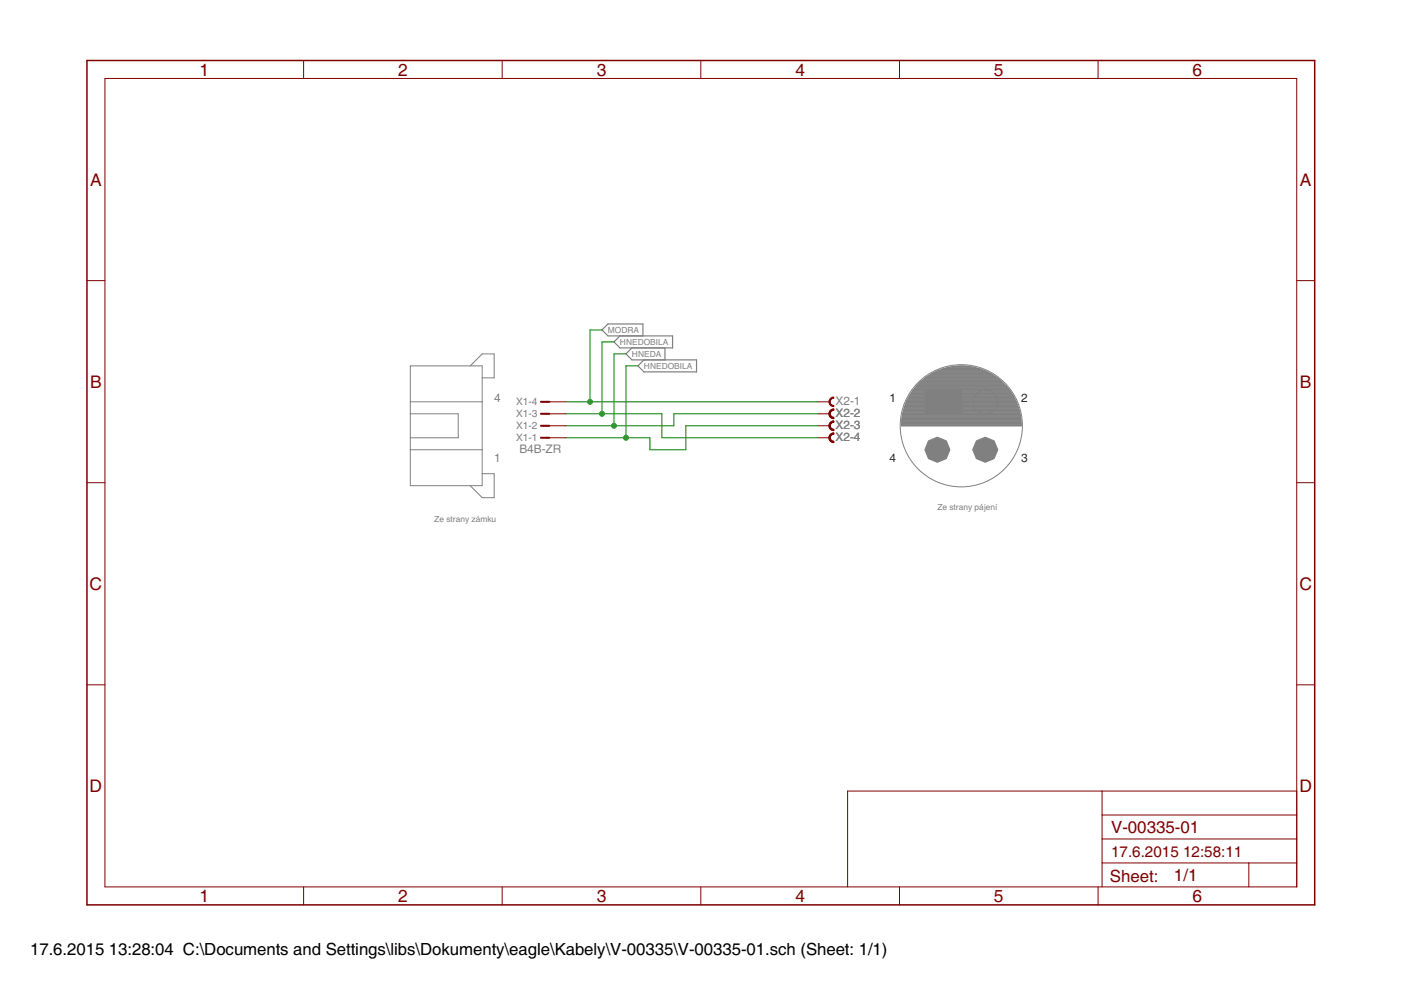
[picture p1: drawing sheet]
<svg xmlns="http://www.w3.org/2000/svg" width="297mm" height="210mm" viewBox="0 0 297 210" stroke-linecap="round" stroke-linejoin="round" font-family="sans-serif">
<g fill="none" stroke="#808000" stroke-width=".21">
<circle cx="198.7" cy="85.2" r="2.54"/>
<circle cx="208.9" cy="85.2" r="2.54"/>
</g>
<g fill="none" stroke="#808080" stroke-width=".21">
<path d="M87 77.6h15.2v25.4h-15.2zM99.7 77.6l2.5-2.6h2.6v5.1h-2.6M196.5 79.9h14.7M196.7 79.8h14.3M196.8 79.7h14M197 79.6h13.6M197.2 79.4h13.2M197.4 79.3h12.8M197.6 79.2h12.4M197.9 79.1h11.9M198.1 79h11.4M198.4 78.8h10.9"/>
<path d="M198.6 78.7h10.5M198.9 78.6h9.9M199.2 78.5h9.2M199.5 78.4h8.7M199.8 78.2h8M200.2 78.1h7.2M200.7 78h6.3M201.1 77.9h5.4M201.8 77.7h4M202.9 77.6h1.9M87 85.2h15.2M87 95.4h15.2"/>
<path d="M87 87.7h10.2v5.1h-10.2M191.1 90.2h25.4M191.1 90.1h25.4M191.1 89.9h25.4M191.2 89.8h25.3M191.2 89.7h25.3M191.2 89.6h25.3M191.2 89.5h25.3M191.2 89.3h25.3M191.2 89.2h25.3M191.2 89l-.1 1.3h25.4v-1.3M191.2 89.1h25.3"/>
<path d="M191.2 89h25.3M191.2 88.9h25.2M191.2 88.7h25.2M191.2 88.6h25.2M191.3 88.5h25.1M191.3 88.4h25.1M191.3 88.2h25M191.3 88.1h25M191.3 88h25M191.4 87.9h24.9M191.4 87.8h24.9M191.4 87.7l-.2 1.3"/>
<path d="M191.4 87.7h24.8M191.4 87.5h24.8M191.5 87.4h24.7M191.5 87.3h24.7M191.5 87.2h24.6M191.6 87h24.5M191.6 86.9h24.4M191.6 86.8h24.4M191.7 86.7h24.3M191.7 86.6h24.3M191.7 86.4h24.2M191.8 86.3h24.1"/>
<path d="M191.8 86.2h24M191.9 86.1h23.9M191.9 86h23.9M191.9 85.8h23.8M192 85.7h23.6M192 85.6h23.6M192.1 85.5h23.5M192.1 85.3h23.4M192.2 85.2h23.3M192.2 85.1h23.2M192.3 85h23M192.3 84.9h23"/>
<path d="M192.4 84.8h22.8M192.5 84.6h22.7M192.5 84.5h22.6M192.6 84.4h22.5M192.7 84.3h22.3M192.7 84.1h22.2M192.8 84h22.1M192.8 83.9l-.6 1.2-.8 2.6M192.8 83.9h22M192.9 83.8h21.8M193 83.7h21.7M193.1 83.5h21.5"/>
<path d="M193.2 83.4h21.3M193.2 83.3h21.2M193.3 83.2h21M193.4 83.1h20.8M193.5 82.9h20.7M193.5 82.8a12.7 12.7 0 0 1 20.6 0M193.5 82.8l-.7 1.1M193.5 82.8h20.6M193.7 82.7h20.3M193.7 82.6h20.2M193.8 82.5h20M193.9 82.3h19.8"/>
<path d="M194 82.2h19.6M194.1 82.1h19.4M194.2 82h19.2M194.3 81.9h19M194.4 81.7h18.8M194.6 81.6h18.5M194.7 81.5h18.3M194.8 81.4h18.1M194.9 81.3h17.8M195 81.1h17.6M195.2 81h17.3M195.3 80.9h17.1"/>
<path d="M195.4 80.8h16.8M195.6 80.6h16.5M195.7 80.5h16.2M195.9 80.4h15.9M196 80.3h15.6M196.2 80.2h15.3M196.3 80.1h15M214.1 82.8l1.3 2.3M215.4 85.1l.8 2.6M216.2 87.7l.3 1.3M102.2 100.4h2.6v5.1h-2.6l-2.5-2.5"/>
<circle cx="203.8" cy="90.3" r="13"/>
</g>
<g fill="#808080" stroke="#808080" stroke-width=".21">
<circle cx="198.8" cy="95.4" r="2.67"/>
<circle cx="208.9" cy="95.4" r="2.67"/>
</g>
<path d="M196.2 82.7h7.6v5h-7.6z" fill="#808080" stroke="#808080" stroke-width=".21"/>
<path d="M131.4 71.2l-1.2 1.3 1.2 1.3h11.2v-2.6h-13.7l-1.3-1.2 1.3-1.3h7.4v2.5M134 73.8l-1.3 1.2 1.3 1.3h13.7v2.5h-11.2l-1.2-1.2 1.2-1.3M141 73.8v2.5" fill="none" stroke="#808080" stroke-width=".25"/>
<path d="M114.7 92.8h1.8M114.7 90.3h1.8M114.7 87.7h1.8M114.7 85.2h1.8" fill="none" stroke="#800000" stroke-width=".42"/>
<g fill="none" stroke="#800000" stroke-width=".21">
<path d="M22.2 16.6h252.7v171.4h-252.7zM64.4 12.8v3.8M106.5 12.8v3.8M148.6 12.8v3.8M190.7 12.8v3.8M232.8 12.8v3.8M18.4 59.5h3.8M274.9 59.5h3.8M114.9 92.8h5.1M114.9 90.3h5.1M114.9 87.7h5.1M114.9 85.2h5.1"/>
<path d="M173.4 92.8h2.5M173.4 90.3h2.5M173.4 87.7h2.5M173.4 85.2h2.5M18.4 102.3h3.8M274.9 102.3h3.8M18.4 145.2h3.8M274.9 145.2h3.8M233.7 167.7v20.3M233.7 177.9h41.2M233.7 172.8h41.2M274.9 167.7h-95.2v20.3"/>
<path d="M64.4 188v3.9M106.5 188v3.9M148.6 188v3.9M190.7 188v3.9M232.8 188v3.9M233.7 183h41.2M264.8 183v5"/>
</g>
<g fill="#800000" stroke="#800000" stroke-width=".21">
<path d="M176.1 84.4l.5-.2h.2v.2a.76 .76 0 0 0-.8 .8 .76 .76 0 0 0 .8 .8v.2a1.01 1.01 0 0 1-1-.6 1.01 1.01 0 0 1 .3-1.2z" fill-rule="evenodd"/>
<path d="M176.1 87l.5-.3h.2v.3a.76 .76 0 0 0-.8 .7 .76 .76 0 0 0 .8 .8v.3a1.01 1.01 0 0 1-1-.7 1.01 1.01 0 0 1 .3-1.1z" fill-rule="evenodd"/>
<path d="M176.1 87l.5-.3h.2v.3a.76 .76 0 0 0-.8 .7 .76 .76 0 0 0 .8 .8v.3a1.01 1.01 0 0 1-1-.7 1.01 1.01 0 0 1 .3-1.1z" fill-rule="evenodd"/>
<path d="M176.1 89.5l.5-.2h.2v.2a.76 .76 0 0 0-.8 .8 .76 .76 0 0 0 .8 .7v.3a1.01 1.01 0 0 1-1-.7 1.01 1.01 0 0 1 .3-1.1z" fill-rule="evenodd"/>
<path d="M176.1 89.5l.5-.2h.2v.2a.76 .76 0 0 0-.8 .8 .76 .76 0 0 0 .8 .7v.3a1.01 1.01 0 0 1-1-.7 1.01 1.01 0 0 1 .3-1.1z" fill-rule="evenodd"/>
<path d="M176.1 92.1l.5-.3h.2v.3a.76 .76 0 0 0-.8 .7 .76 .76 0 0 0 .8 .8v.2a1.01 1.01 0 0 1-1-.6 1.01 1.01 0 0 1 .3-1.1z" fill-rule="evenodd"/>
<path d="M176.1 92.1l.5-.3h.2v.3a.76 .76 0 0 0-.8 .7 .76 .76 0 0 0 .8 .8v.2a1.01 1.01 0 0 1-1-.6 1.01 1.01 0 0 1 .3-1.1z" fill-rule="evenodd"/>
</g>
<path d="M18.4 12.8h260.3v179.1h-260.3z" fill="none" stroke="#800000" stroke-width=".32"/>
<path d="M127.6 70h-2.5v15.2M130.2 72.5h-2.6v15.2M132.7 75h-2.5v15.3M135.3 77.6h-2.6v15.2M120 85.2h53.4M120 87.7h20.3v5.1h33.1M173.4 87.7h-30.5v2.6h-22.9M173.4 90.3h-28v5.1h-7.6v-2.6h-17.8" fill="none" stroke="#008000" stroke-width=".21"/>
<g fill="#008000" stroke="#008000" stroke-width=".21">
<circle cx="125.1" cy="85.2" r=".51"/>
<circle cx="127.6" cy="87.7" r=".51"/>
<circle cx="132.7" cy="92.8" r=".51"/>
<circle cx="130.2" cy="90.3" r=".51"/>
</g>
<g font-size="4.3" fill="#800000">
<text x="42.3" y="16">1</text>
<text x="84.4" y="16">2</text>
<text x="126.5" y="16">3</text>
<text x="168.6" y="16">4</text>
<text x="210.7" y="16">5</text>
<text x="252.9" y="16">6</text>
<text x="19.1" y="39.4">A</text>
<text x="275.6" y="39.4">A</text>
<text x="19.1" y="82.2">B</text>
<text x="275.6" y="82.2">B</text>
<text x="19" y="125.1">C</text>
<text x="275.5" y="125.1">C</text>
<text x="19" y="167.9">D</text>
<text x="275.5" y="167.9">D</text>
<text x="42.3" y="191.2">1</text>
<text x="84.4" y="191.2">2</text>
<text x="126.5" y="191.2">3</text>
<text x="168.6" y="191.2">4</text>
<text x="210.7" y="191.2">5</text>
<text x="252.9" y="191.2">6</text>
</g>
<g font-size="4.1" fill="#800000">
<text x="235.6" y="176.6">V-00335-01</text>
<text x="235.3" y="186.9">Sheet:</text>
<text x="248.9" y="186.8">1/1</text>
</g>
<g font-size="4.1">
<text x="6.4" y="202.5">17.6.2015</text>
<text x="23.1" y="202.5">13:28:04 C:\Documents and Settings\libs\Dokumenty\eagle\Kabely\V-00335\V-00335-01.sch (Sheet: 1/1)</text>
</g>
<g font-size="3.7" fill="#800000">
<text x="235.6" y="181.7">17.6.2015</text>
<text x="250.8" y="181.7">12:58:11</text>
</g>
<g font-size="2.9" fill="#808080">
<text x="104.8" y="85.2">4</text>
<text x="177.2" y="86">X2-1</text>
<text x="177.2" y="88.5">X2-2</text>
<text x="177.2" y="91">X2-3</text>
<text x="177.2" y="93.6">X2-4</text>
<text x="104.8" y="97.9">1</text>
<text x="110.1" y="96.1">B4B-ZR</text>
</g>
<g font-size="2.9" fill="#000080">
<text x="188.6" y="85.2">1</text>
<text x="216.5" y="85.2">2</text>
<text x="188.6" y="97.9">4</text>
<text x="216.5" y="97.9">3</text>
</g>
<g font-size="2.5" fill="#808080">
<text x="109.4" y="88.5">X1-3</text>
<text x="109.4" y="86">X1-4</text>
<text x="109.4" y="93.6">X1-1</text>
<text x="109.4" y="91">X1-2</text>
</g>
<g font-size="2.1" fill="#808080">
<text x="128.9" y="70.6">MODRA</text>
<text x="131.4" y="73.1">HNEDOBILA</text>
<text x="134" y="75.7">HNEDA</text>
<text x="136.5" y="78.2">HNEDOBILA</text>
<text x="92.1" y="110.6">Ze strany zámku</text>
<text x="198.7" y="108.1">Ze strany pájení</text>
</g>
</svg>
